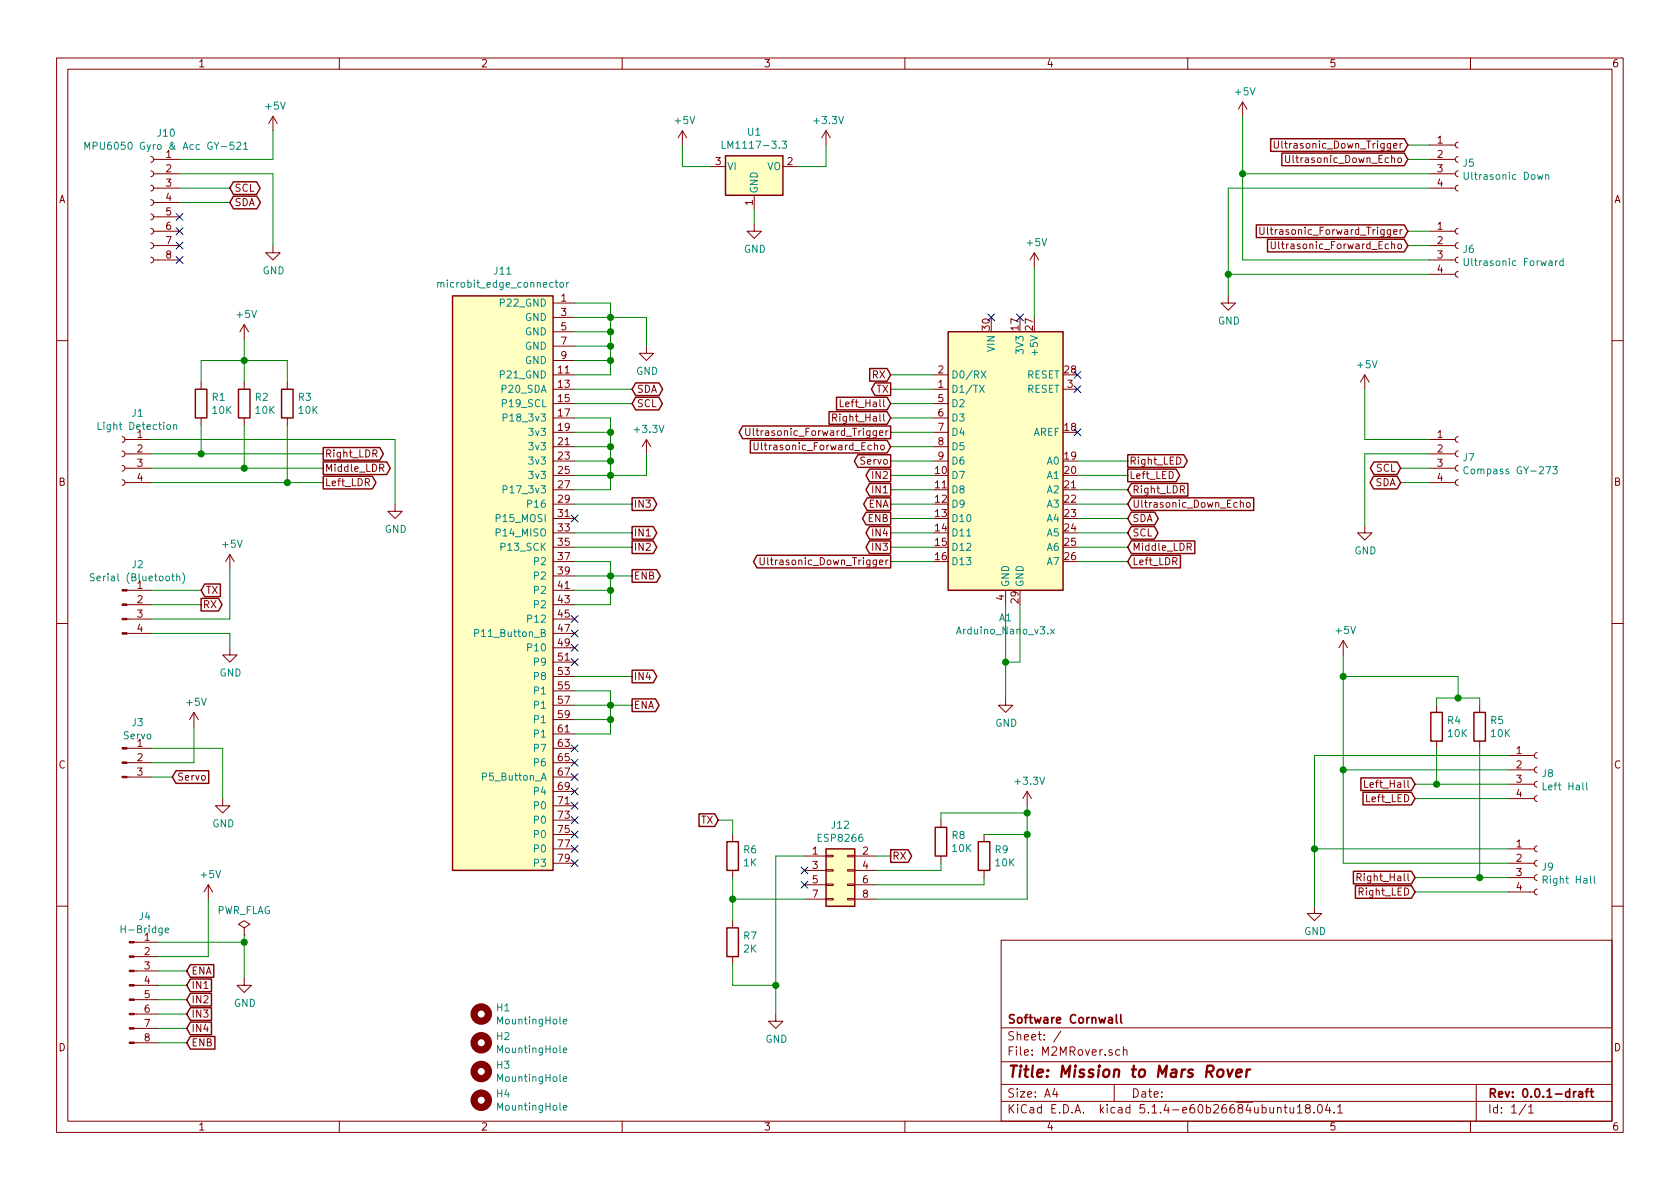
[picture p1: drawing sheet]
EESchema Schematic File Version 4
LIBS:M2MRover-cache
EELAYER 30 0
EELAYER END
$Descr A4 11693 8268
encoding utf-8
Sheet 1 1
Title "Mission to Mars Rover"
Date ""
Rev "0.0.1-draft"
Comp "Software Cornwall"
Comment1 ""
Comment2 ""
Comment3 ""
Comment4 ""
$EndDescr
$Comp
L MCU_Module:Arduino_Nano_v3.x A1
U 1 1
P 7000 3200
F 0 "A1" H 7000 2111 50  0000 C CNN
F 1 "Arduino_Nano_v3.x" H 7000 2020 50  0000 C CNN
F 2 "Module:Arduino_Nano" H 7150 2250 50  0001 L CNN
F 3 "http://www.mouser.com/pdfdocs/Gravitech_Arduino_Nano3_0.pdf" H 7000 2200 50  0001 C CNN
	1    7000 3200
	1    0    0    -1  
$EndComp
$Comp
L power:GND #PWR0101
U 1 1
P 7000 4850
F 0 "#PWR0101" H 7000 4600 50  0001 C CNN
F 1 "GND" H 7005 4677 50  0000 C CNN
F 2 "" H 7000 4850 50  0001 C CNN
F 3 "" H 7000 4850 50  0001 C CNN
	1    7000 4850
	1    0    0    -1  
$EndComp
Wire Wire Line
	7000 4200 7000 4600
Wire Wire Line
	7100 4200 7100 4600
Wire Wire Line
	7100 4600 7000 4600
Connection ~ 7000 4600
Wire Wire Line
	7000 4600 7000 4850
$Comp
L power:+5V #PWR0102
U 1 1
P 7200 1850
F 0 "#PWR0102" H 7200 1700 50  0001 C CNN
F 1 "+5V" H 7215 2023 50  0000 C CNN
F 2 "" H 7200 1850 50  0001 C CNN
F 3 "" H 7200 1850 50  0001 C CNN
	1    7200 1850
	1    0    0    -1  
$EndComp
Wire Wire Line
	7200 1850 7200 2200
$Comp
L power:GND #PWR0103
U 1 1
P 1600 4500
F 0 "#PWR0103" H 1600 4250 50  0001 C CNN
F 1 "GND" H 1605 4327 50  0000 C CNN
F 2 "" H 1600 4500 50  0001 C CNN
F 3 "" H 1600 4500 50  0001 C CNN
	1    1600 4500
	1    0    0    -1  
$EndComp
$Comp
L power:+5V #PWR0104
U 1 1
P 1600 3950
F 0 "#PWR0104" H 1600 3800 50  0001 C CNN
F 1 "+5V" H 1615 4123 50  0000 C CNN
F 2 "" H 1600 3950 50  0001 C CNN
F 3 "" H 1600 3950 50  0001 C CNN
	1    1600 3950
	1    0    0    -1  
$EndComp
Wire Wire Line
	1600 3950 1600 4300
Wire Wire Line
	1600 4300 1050 4300
Wire Wire Line
	1050 4400 1600 4400
Wire Wire Line
	1600 4400 1600 4500
$Comp
L Connector:Conn_01x03_Male J3
U 1 1
P 850 5300
F 0 "J3" H 958 5581 50  0000 C CNN
F 1 "Servo" H 958 5490 50  0000 C CNN
F 2 "Connector_PinHeader_2.54mm:PinHeader_1x03_P2.54mm_Vertical" H 850 5300 50  0001 C CNN
F 3 "~" H 850 5300 50  0001 C CNN
	1    850  5300
	1    0    0    -1  
$EndComp
$Comp
L Connector:Conn_01x04_Male J2
U 1 1
P 850 4200
F 0 "J2" H 958 4481 50  0000 C CNN
F 1 "Serial (Bluetooth)" H 958 4390 50  0000 C CNN
F 2 "Connector_PinHeader_2.54mm:PinHeader_1x04_P2.54mm_Vertical" H 850 4200 50  0001 C CNN
F 3 "~" H 850 4200 50  0001 C CNN
	1    850  4200
	1    0    0    -1  
$EndComp
$Comp
L power:GND #PWR0105
U 1 1
P 1550 5550
F 0 "#PWR0105" H 1550 5300 50  0001 C CNN
F 1 "GND" H 1555 5377 50  0000 C CNN
F 2 "" H 1550 5550 50  0001 C CNN
F 3 "" H 1550 5550 50  0001 C CNN
	1    1550 5550
	1    0    0    -1  
$EndComp
$Comp
L power:+5V #PWR0106
U 1 1
P 1350 5050
F 0 "#PWR0106" H 1350 4900 50  0001 C CNN
F 1 "+5V" H 1365 5223 50  0000 C CNN
F 2 "" H 1350 5050 50  0001 C CNN
F 3 "" H 1350 5050 50  0001 C CNN
	1    1350 5050
	1    0    0    -1  
$EndComp
Wire Wire Line
	1350 5050 1350 5300
Wire Wire Line
	1350 5300 1050 5300
Wire Wire Line
	1550 5550 1550 5200
Wire Wire Line
	1550 5200 1050 5200
$Comp
L Connector:Conn_01x04_Female J7
U 1 1
P 10150 3150
F 0 "J7" H 10178 3126 50  0000 L CNN
F 1 "Compass GY-273" H 10178 3035 50  0000 L CNN
F 2 "Connector_PinSocket_2.54mm:PinSocket_1x04_P2.54mm_Vertical" H 10150 3150 50  0001 C CNN
F 3 "~" H 10150 3150 50  0001 C CNN
	1    10150 3150
	1    0    0    -1  
$EndComp
$Comp
L power:GND #PWR0107
U 1 1
P 9500 3650
F 0 "#PWR0107" H 9500 3400 50  0001 C CNN
F 1 "GND" H 9505 3477 50  0000 C CNN
F 2 "" H 9500 3650 50  0001 C CNN
F 3 "" H 9500 3650 50  0001 C CNN
	1    9500 3650
	1    0    0    -1  
$EndComp
$Comp
L power:+5V #PWR0108
U 1 1
P 9500 2700
F 0 "#PWR0108" H 9500 2550 50  0001 C CNN
F 1 "+5V" H 9515 2873 50  0000 C CNN
F 2 "" H 9500 2700 50  0001 C CNN
F 3 "" H 9500 2700 50  0001 C CNN
	1    9500 2700
	1    0    0    -1  
$EndComp
Wire Wire Line
	9950 3050 9500 3050
Wire Wire Line
	9500 3050 9500 2700
Wire Wire Line
	9950 3150 9500 3150
Wire Wire Line
	9500 3150 9500 3650
Text GLabel 1300 6750 2    50   Input ~ 0
ENA
Text GLabel 1300 6850 2    50   Input ~ 0
IN1
Text GLabel 1300 6950 2    50   Input ~ 0
IN2
Text GLabel 1300 7050 2    50   Input ~ 0
IN3
Text GLabel 1300 7150 2    50   Input ~ 0
IN4
Text GLabel 1300 7250 2    50   Input ~ 0
ENB
Wire Wire Line
	1100 6750 1300 6750
Wire Wire Line
	1100 6850 1300 6850
Wire Wire Line
	1100 6950 1300 6950
Wire Wire Line
	1100 7050 1300 7050
Wire Wire Line
	1100 7150 1300 7150
Wire Wire Line
	1100 7250 1300 7250
Text GLabel 6200 3500 0    50   Output ~ 0
ENA
Text GLabel 6200 3400 0    50   Output ~ 0
IN1
Text GLabel 6200 3300 0    50   Output ~ 0
IN2
Text GLabel 6200 3800 0    50   Output ~ 0
IN3
Text GLabel 6200 3700 0    50   Output ~ 0
IN4
Text GLabel 6200 3600 0    50   Output ~ 0
ENB
Wire Wire Line
	6200 3800 6500 3800
Wire Wire Line
	6200 3700 6500 3700
Wire Wire Line
	6200 3600 6500 3600
Wire Wire Line
	6200 3500 6500 3500
Wire Wire Line
	6500 3400 6200 3400
Wire Wire Line
	6200 3300 6500 3300
Text GLabel 7850 3900 2    50   Input ~ 0
Left_LDR
Text GLabel 7850 3800 2    50   Input ~ 0
Middle_LDR
Text GLabel 7850 3400 2    50   Input ~ 0
Right_LDR
Wire Wire Line
	7500 3900 7850 3900
Wire Wire Line
	7500 3800 7850 3800
Text GLabel 7850 3600 2    50   BiDi ~ 0
SDA
Text GLabel 7850 3700 2    50   BiDi ~ 0
SCL
Text GLabel 9750 3350 0    50   BiDi ~ 0
SDA
Text GLabel 9750 3250 0    50   BiDi ~ 0
SCL
Wire Wire Line
	9750 3250 9950 3250
Wire Wire Line
	9750 3350 9950 3350
Wire Wire Line
	7500 3700 7850 3700
Wire Wire Line
	7500 3600 7850 3600
Wire Wire Line
	7500 3400 7850 3400
Text GLabel 6200 2800 0    50   Input ~ 0
Left_Hall
Text GLabel 6200 2900 0    50   Input ~ 0
Right_Hall
Wire Wire Line
	6200 2800 6500 2800
Wire Wire Line
	6200 2900 6500 2900
Text GLabel 1200 5400 2    50   Input ~ 0
Servo
Text GLabel 6200 3200 0    50   Output ~ 0
Servo
Wire Wire Line
	6200 3200 6500 3200
Wire Wire Line
	1050 5400 1200 5400
Text GLabel 6200 2700 0    50   Output ~ 0
TX
Text GLabel 6200 2600 0    50   Input ~ 0
RX
Text GLabel 1400 4100 2    50   Input ~ 0
TX
Text GLabel 1400 4200 2    50   Output ~ 0
RX
Wire Wire Line
	6200 2700 6500 2700
Wire Wire Line
	6200 2600 6500 2600
Wire Wire Line
	1050 4200 1400 4200
Wire Wire Line
	1050 4100 1400 4100
Text GLabel 6200 3900 0    50   Output ~ 0
Ultrasonic_Down_Trigger
Wire Wire Line
	6200 3900 6500 3900
Text GLabel 7850 3500 2    50   Input ~ 0
Ultrasonic_Down_Echo
Wire Wire Line
	7500 3500 7850 3500
Text GLabel 6200 3000 0    50   Output ~ 0
Ultrasonic_Forward_Trigger
Text GLabel 6200 3100 0    50   Input ~ 0
Ultrasonic_Forward_Echo
Wire Wire Line
	6200 3000 6500 3000
Wire Wire Line
	6200 3100 6500 3100
Text GLabel 7850 3200 2    50   Output ~ 0
Right_LED
Text GLabel 7850 3300 2    50   Output ~ 0
Left_LED
Wire Wire Line
	7500 3300 7850 3300
Wire Wire Line
	7500 3200 7850 3200
$Comp
L Connector:Conn_01x08_Male J4
U 1 1
P 900 6850
F 0 "J4" H 1008 7331 50  0000 C CNN
F 1 "H-Bridge" H 1008 7240 50  0000 C CNN
F 2 "Connector_PinHeader_2.54mm:PinHeader_1x08_P2.54mm_Vertical" H 900 6850 50  0001 C CNN
F 3 "~" H 900 6850 50  0001 C CNN
	1    900  6850
	1    0    0    -1  
$EndComp
$Comp
L power:+5V #PWR0109
U 1 1
P 1450 6250
F 0 "#PWR0109" H 1450 6100 50  0001 C CNN
F 1 "+5V" H 1465 6423 50  0000 C CNN
F 2 "" H 1450 6250 50  0001 C CNN
F 3 "" H 1450 6250 50  0001 C CNN
	1    1450 6250
	1    0    0    -1  
$EndComp
$Comp
L power:GND #PWR0110
U 1 1
P 1700 6800
F 0 "#PWR0110" H 1700 6550 50  0001 C CNN
F 1 "GND" H 1705 6627 50  0000 C CNN
F 2 "" H 1700 6800 50  0001 C CNN
F 3 "" H 1700 6800 50  0001 C CNN
	1    1700 6800
	1    0    0    -1  
$EndComp
Wire Wire Line
	1450 6250 1450 6650
Wire Wire Line
	1450 6650 1100 6650
Wire Wire Line
	1100 6550 1700 6550
Wire Wire Line
	1700 6550 1700 6800
$Comp
L Connector:Conn_01x04_Female J8
U 1 1
P 10700 5350
F 0 "J8" H 10728 5326 50  0000 L CNN
F 1 "Left Hall" H 10728 5235 50  0000 L CNN
F 2 "Connector_PinSocket_2.54mm:PinSocket_1x04_P2.54mm_Vertical" H 10700 5350 50  0001 C CNN
F 3 "~" H 10700 5350 50  0001 C CNN
	1    10700 5350
	1    0    0    -1  
$EndComp
$Comp
L Connector:Conn_01x04_Female J9
U 1 1
P 10700 6000
F 0 "J9" H 10728 5976 50  0000 L CNN
F 1 "Right Hall" H 10728 5885 50  0000 L CNN
F 2 "Connector_PinSocket_2.54mm:PinSocket_1x04_P2.54mm_Vertical" H 10700 6000 50  0001 C CNN
F 3 "~" H 10700 6000 50  0001 C CNN
	1    10700 6000
	1    0    0    -1  
$EndComp
$Comp
L power:+5V #PWR0111
U 1 1
P 9350 4550
F 0 "#PWR0111" H 9350 4400 50  0001 C CNN
F 1 "+5V" H 9365 4723 50  0000 C CNN
F 2 "" H 9350 4550 50  0001 C CNN
F 3 "" H 9350 4550 50  0001 C CNN
	1    9350 4550
	1    0    0    -1  
$EndComp
$Comp
L power:GND #PWR0112
U 1 1
P 9150 6300
F 0 "#PWR0112" H 9150 6050 50  0001 C CNN
F 1 "GND" H 9155 6127 50  0000 C CNN
F 2 "" H 9150 6300 50  0001 C CNN
F 3 "" H 9150 6300 50  0001 C CNN
	1    9150 6300
	1    0    0    -1  
$EndComp
Wire Wire Line
	10500 6000 9350 6000
Wire Wire Line
	9350 6000 9350 5350
Wire Wire Line
	10500 5350 9350 5350
Connection ~ 9350 5350
Wire Wire Line
	9350 5350 9350 4700
Text GLabel 9850 5450 0    50   Input ~ 0
Left_Hall
Text GLabel 9850 6100 0    50   Input ~ 0
Right_Hall
Wire Wire Line
	9850 5450 10000 5450
Wire Wire Line
	10500 6100 10300 6100
Text GLabel 9850 5550 0    50   Input ~ 0
Left_LED
Text GLabel 9850 6200 0    50   Input ~ 0
Right_LED
Wire Wire Line
	9850 5550 10500 5550
Wire Wire Line
	9850 6200 10500 6200
$Comp
L Connector:Conn_01x04_Female J5
U 1 1
P 10150 1100
F 0 "J5" H 10178 1076 50  0000 L CNN
F 1 "Ultrasonic Down" H 10178 985 50  0000 L CNN
F 2 "Connector_PinSocket_2.54mm:PinSocket_1x04_P2.54mm_Vertical" H 10150 1100 50  0001 C CNN
F 3 "~" H 10150 1100 50  0001 C CNN
	1    10150 1100
	1    0    0    -1  
$EndComp
$Comp
L Connector:Conn_01x04_Female J6
U 1 1
P 10150 1700
F 0 "J6" H 10178 1676 50  0000 L CNN
F 1 "Ultrasonic Forward" H 10178 1585 50  0000 L CNN
F 2 "Connector_PinSocket_2.54mm:PinSocket_1x04_P2.54mm_Vertical" H 10150 1700 50  0001 C CNN
F 3 "~" H 10150 1700 50  0001 C CNN
	1    10150 1700
	1    0    0    -1  
$EndComp
Text GLabel 9800 1000 0    50   Input ~ 0
Ultrasonic_Down_Trigger
Text GLabel 9800 1100 0    50   Input ~ 0
Ultrasonic_Down_Echo
Text GLabel 9800 1600 0    50   Input ~ 0
Ultrasonic_Forward_Trigger
Text GLabel 9800 1700 0    50   Input ~ 0
Ultrasonic_Forward_Echo
$Comp
L power:+5V #PWR0113
U 1 1
P 8650 800
F 0 "#PWR0113" H 8650 650 50  0001 C CNN
F 1 "+5V" H 8665 973 50  0000 C CNN
F 2 "" H 8650 800 50  0001 C CNN
F 3 "" H 8650 800 50  0001 C CNN
	1    8650 800 
	1    0    0    -1  
$EndComp
Wire Wire Line
	9950 1200 8650 1200
Wire Wire Line
	8650 1200 8650 800 
Wire Wire Line
	9950 1800 8650 1800
Wire Wire Line
	8650 1800 8650 1200
Connection ~ 8650 1200
Wire Wire Line
	9800 1000 9950 1000
Wire Wire Line
	9950 1100 9800 1100
Wire Wire Line
	9800 1600 9950 1600
Wire Wire Line
	9950 1700 9800 1700
$Comp
L power:GND #PWR0114
U 1 1
P 8550 2050
F 0 "#PWR0114" H 8550 1800 50  0001 C CNN
F 1 "GND" H 8555 1877 50  0000 C CNN
F 2 "" H 8550 2050 50  0001 C CNN
F 3 "" H 8550 2050 50  0001 C CNN
	1    8550 2050
	1    0    0    -1  
$EndComp
Wire Wire Line
	9950 1300 8550 1300
Wire Wire Line
	8550 1300 8550 1900
Wire Wire Line
	9950 1900 8550 1900
Connection ~ 8550 1900
Wire Wire Line
	8550 1900 8550 2050
$Comp
L Connector:Conn_01x04_Female J1
U 1 1
P 850 3150
F 0 "J1" H 742 3435 50  0000 C CNN
F 1 "Light Detection" H 742 3344 50  0000 C CNN
F 2 "Connector_PinSocket_2.54mm:PinSocket_1x04_P2.54mm_Vertical" H 850 3150 50  0001 C CNN
F 3 "~" H 850 3150 50  0001 C CNN
	1    850  3150
	-1   0    0    -1  
$EndComp
Text GLabel 2250 3150 2    50   Output ~ 0
Right_LDR
Text GLabel 2250 3250 2    50   Output ~ 0
Middle_LDR
Text GLabel 2250 3350 2    50   Output ~ 0
Left_LDR
$Comp
L power:GND #PWR0115
U 1 1
P 2750 3500
F 0 "#PWR0115" H 2750 3250 50  0001 C CNN
F 1 "GND" H 2755 3327 50  0000 C CNN
F 2 "" H 2750 3500 50  0001 C CNN
F 3 "" H 2750 3500 50  0001 C CNN
	1    2750 3500
	1    0    0    -1  
$EndComp
Wire Wire Line
	2750 3500 2750 3050
Wire Wire Line
	2750 3050 1050 3050
Wire Wire Line
	1050 3150 1400 3150
Wire Wire Line
	2250 3250 1700 3250
Wire Wire Line
	1050 3350 2000 3350
NoConn ~ 7500 3000
NoConn ~ 7500 2700
NoConn ~ 7500 2600
NoConn ~ 6900 2200
NoConn ~ 7100 2200
$Comp
L Connector:Conn_01x08_Female J10
U 1 1
P 1050 1400
F 0 "J10" H 942 1885 50  0000 C CNN
F 1 "MPU6050 Gyro & Acc GY-521" H 942 1794 50  0000 C CNN
F 2 "Connector_PinSocket_2.54mm:PinSocket_1x08_P2.54mm_Vertical" H 1050 1400 50  0001 C CNN
F 3 "~" H 1050 1400 50  0001 C CNN
	1    1050 1400
	-1   0    0    -1  
$EndComp
$Comp
L power:+5V #PWR01
U 1 1
P 1900 900
F 0 "#PWR01" H 1900 750 50  0001 C CNN
F 1 "+5V" H 1915 1073 50  0000 C CNN
F 2 "" H 1900 900 50  0001 C CNN
F 3 "" H 1900 900 50  0001 C CNN
	1    1900 900 
	1    0    0    -1  
$EndComp
$Comp
L power:GND #PWR02
U 1 1
P 1900 1700
F 0 "#PWR02" H 1900 1450 50  0001 C CNN
F 1 "GND" H 1905 1527 50  0000 C CNN
F 2 "" H 1900 1700 50  0001 C CNN
F 3 "" H 1900 1700 50  0001 C CNN
	1    1900 1700
	1    0    0    -1  
$EndComp
Text GLabel 1600 1300 2    50   BiDi ~ 0
SCL
Text GLabel 1600 1400 2    50   BiDi ~ 0
SDA
Wire Wire Line
	1250 1100 1900 1100
Wire Wire Line
	1900 1100 1900 900 
Wire Wire Line
	1250 1200 1900 1200
Wire Wire Line
	1900 1200 1900 1700
Wire Wire Line
	1600 1300 1250 1300
Wire Wire Line
	1250 1400 1600 1400
NoConn ~ 1250 1500
NoConn ~ 1250 1600
NoConn ~ 1250 1700
NoConn ~ 1250 1800
$Comp
L MCU_Module_Microbit:microbit_edge_connector J11
U 1 1
P 3500 3900
F 0 "J11" H 3500 5925 50  0000 C CNN
F 1 "microbit_edge_connector" H 3500 5834 50  0000 C CNN
F 2 "MCU_Module_Microbit:4UCON_17909_02x401.27mm_Vertical" H 3400 3800 50  0001 C CNN
F 3 "https://www.microbit.co.uk/device/pins" H 3400 3800 50  0001 C CNN
	1    3500 3900
	1    0    0    -1  
$EndComp
Wire Wire Line
	4000 2100 4250 2100
Wire Wire Line
	4250 2100 4250 2200
Wire Wire Line
	4250 2600 4000 2600
Wire Wire Line
	4000 2500 4250 2500
Connection ~ 4250 2500
Wire Wire Line
	4250 2500 4250 2600
Wire Wire Line
	4000 2400 4250 2400
Connection ~ 4250 2400
Wire Wire Line
	4250 2400 4250 2500
Wire Wire Line
	4000 2300 4250 2300
Connection ~ 4250 2300
Wire Wire Line
	4250 2300 4250 2400
Wire Wire Line
	4000 2200 4250 2200
Connection ~ 4250 2200
Wire Wire Line
	4250 2200 4250 2300
Wire Wire Line
	4000 2900 4250 2900
Wire Wire Line
	4250 2900 4250 3000
Wire Wire Line
	4250 3400 4000 3400
Wire Wire Line
	4000 3000 4250 3000
Connection ~ 4250 3000
Wire Wire Line
	4250 3000 4250 3100
Wire Wire Line
	4000 3100 4250 3100
Connection ~ 4250 3100
Wire Wire Line
	4250 3100 4250 3200
Wire Wire Line
	4000 3200 4250 3200
Connection ~ 4250 3200
Wire Wire Line
	4250 3200 4250 3300
Wire Wire Line
	4000 3300 4250 3300
Connection ~ 4250 3300
Wire Wire Line
	4250 3300 4250 3400
Wire Wire Line
	4000 3900 4250 3900
Wire Wire Line
	4250 3900 4250 4000
Wire Wire Line
	4250 4200 4000 4200
Wire Wire Line
	4000 4100 4250 4100
Connection ~ 4250 4100
Wire Wire Line
	4250 4100 4250 4200
Wire Wire Line
	4000 4000 4250 4000
Connection ~ 4250 4000
Wire Wire Line
	4250 4000 4250 4100
Wire Wire Line
	4000 4800 4250 4800
Wire Wire Line
	4250 4800 4250 4900
Wire Wire Line
	4250 5100 4000 5100
Wire Wire Line
	4000 4900 4250 4900
Connection ~ 4250 4900
Wire Wire Line
	4250 4900 4250 5000
Wire Wire Line
	4000 5000 4250 5000
Connection ~ 4250 5000
Wire Wire Line
	4250 5000 4250 5100
Text GLabel 4400 2700 2    50   BiDi ~ 0
SDA
Text GLabel 4400 2800 2    50   BiDi ~ 0
SCL
Wire Wire Line
	4000 2700 4400 2700
Wire Wire Line
	4000 2800 4400 2800
$Comp
L power:GND #PWR03
U 1 1
P 4500 2400
F 0 "#PWR03" H 4500 2150 50  0001 C CNN
F 1 "GND" H 4505 2227 50  0000 C CNN
F 2 "" H 4500 2400 50  0001 C CNN
F 3 "" H 4500 2400 50  0001 C CNN
	1    4500 2400
	1    0    0    -1  
$EndComp
$Comp
L power:+3.3V #PWR04
U 1 1
P 4500 3150
F 0 "#PWR04" H 4500 3000 50  0001 C CNN
F 1 "+3.3V" H 4515 3323 50  0000 C CNN
F 2 "" H 4500 3150 50  0001 C CNN
F 3 "" H 4500 3150 50  0001 C CNN
	1    4500 3150
	1    0    0    -1  
$EndComp
Wire Wire Line
	4500 2400 4500 2200
Wire Wire Line
	4500 2200 4250 2200
Wire Wire Line
	4500 3150 4500 3300
Wire Wire Line
	4500 3300 4250 3300
Text GLabel 4400 3700 2    50   Output ~ 0
IN1
Text GLabel 4400 3800 2    50   Output ~ 0
IN2
Text GLabel 4400 3500 2    50   Output ~ 0
IN3
Text GLabel 4400 4700 2    50   Output ~ 0
IN4
Text GLabel 4400 4900 2    50   Output ~ 0
ENA
Text GLabel 4400 4000 2    50   Output ~ 0
ENB
NoConn ~ 4000 4300
NoConn ~ 4000 4400
NoConn ~ 4000 4500
NoConn ~ 4000 4600
NoConn ~ 4000 5200
NoConn ~ 4000 5300
NoConn ~ 4000 5400
NoConn ~ 4000 5500
NoConn ~ 4000 6000
NoConn ~ 4000 5600
NoConn ~ 4000 5700
NoConn ~ 4000 5800
NoConn ~ 4000 5900
$Comp
L Device:R R1
U 1 1
P 1400 2800
F 0 "R1" H 1470 2846 50  0000 L CNN
F 1 "10K" H 1470 2755 50  0000 L CNN
F 2 "" V 1330 2800 50  0001 C CNN
F 3 "~" H 1400 2800 50  0001 C CNN
	1    1400 2800
	1    0    0    -1  
$EndComp
$Comp
L Device:R R2
U 1 1
P 1700 2800
F 0 "R2" H 1770 2846 50  0000 L CNN
F 1 "10K" H 1770 2755 50  0000 L CNN
F 2 "" V 1630 2800 50  0001 C CNN
F 3 "~" H 1700 2800 50  0001 C CNN
	1    1700 2800
	1    0    0    -1  
$EndComp
$Comp
L Device:R R3
U 1 1
P 2000 2800
F 0 "R3" H 2070 2846 50  0000 L CNN
F 1 "10K" H 2070 2755 50  0000 L CNN
F 2 "" V 1930 2800 50  0001 C CNN
F 3 "~" H 2000 2800 50  0001 C CNN
	1    2000 2800
	1    0    0    -1  
$EndComp
Wire Wire Line
	2000 2950 2000 3350
Connection ~ 2000 3350
Wire Wire Line
	2000 3350 2250 3350
Wire Wire Line
	1700 2950 1700 3250
Connection ~ 1700 3250
Wire Wire Line
	1700 3250 1050 3250
Wire Wire Line
	1400 2950 1400 3150
Connection ~ 1400 3150
Wire Wire Line
	1400 3150 2250 3150
$Comp
L power:+5V #PWR05
U 1 1
P 1700 2350
F 0 "#PWR05" H 1700 2200 50  0001 C CNN
F 1 "+5V" H 1715 2523 50  0000 C CNN
F 2 "" H 1700 2350 50  0001 C CNN
F 3 "" H 1700 2350 50  0001 C CNN
	1    1700 2350
	1    0    0    -1  
$EndComp
Wire Wire Line
	1400 2650 1400 2500
Wire Wire Line
	1400 2500 1700 2500
Wire Wire Line
	2000 2500 2000 2650
Wire Wire Line
	1700 2650 1700 2500
Connection ~ 1700 2500
Wire Wire Line
	1700 2500 2000 2500
Wire Wire Line
	1700 2500 1700 2350
$Comp
L Device:R R4
U 1 1
P 10000 5050
F 0 "R4" H 10070 5096 50  0000 L CNN
F 1 "10K" H 10070 5005 50  0000 L CNN
F 2 "" V 9930 5050 50  0001 C CNN
F 3 "~" H 10000 5050 50  0001 C CNN
	1    10000 5050
	1    0    0    -1  
$EndComp
$Comp
L Device:R R5
U 1 1
P 10300 5050
F 0 "R5" H 10370 5096 50  0000 L CNN
F 1 "10K" H 10370 5005 50  0000 L CNN
F 2 "" V 10230 5050 50  0001 C CNN
F 3 "~" H 10300 5050 50  0001 C CNN
	1    10300 5050
	1    0    0    -1  
$EndComp
Wire Wire Line
	10000 5200 10000 5450
Connection ~ 10000 5450
Wire Wire Line
	10000 5450 10500 5450
Wire Wire Line
	10300 5200 10300 6100
Connection ~ 10300 6100
Wire Wire Line
	10300 6100 9850 6100
Wire Wire Line
	10300 4900 10300 4850
Wire Wire Line
	10300 4850 10150 4850
Wire Wire Line
	10000 4850 10000 4900
Wire Wire Line
	10150 4850 10150 4700
Wire Wire Line
	10150 4700 9350 4700
Connection ~ 10150 4850
Wire Wire Line
	10150 4850 10000 4850
Connection ~ 9350 4700
Wire Wire Line
	9350 4700 9350 4550
Wire Wire Line
	9150 5900 9150 6300
Wire Wire Line
	10500 5900 9150 5900
Connection ~ 9150 5900
Wire Wire Line
	10500 5250 9150 5250
Wire Wire Line
	9150 5250 9150 5900
$Comp
L Regulator_Linear:LM1117-3.3 U1
U 1 1
P 5250 1150
F 0 "U1" H 5250 1392 50  0000 C CNN
F 1 "LM1117-3.3" H 5250 1301 50  0000 C CNN
F 2 "Package_TO_SOT_THT:TO-220-3_Vertical" H 5250 1150 50  0001 C CNN
F 3 "http://www.ti.com/lit/ds/symlink/lm1117.pdf" H 5250 1150 50  0001 C CNN
	1    5250 1150
	1    0    0    -1  
$EndComp
$Comp
L power:+5V #PWR06
U 1 1
P 4750 1000
F 0 "#PWR06" H 4750 850 50  0001 C CNN
F 1 "+5V" H 4765 1173 50  0000 C CNN
F 2 "" H 4750 1000 50  0001 C CNN
F 3 "" H 4750 1000 50  0001 C CNN
	1    4750 1000
	1    0    0    -1  
$EndComp
$Comp
L power:+3.3V #PWR08
U 1 1
P 5750 1000
F 0 "#PWR08" H 5750 850 50  0001 C CNN
F 1 "+3.3V" H 5765 1173 50  0000 C CNN
F 2 "" H 5750 1000 50  0001 C CNN
F 3 "" H 5750 1000 50  0001 C CNN
	1    5750 1000
	1    0    0    -1  
$EndComp
$Comp
L power:GND #PWR07
U 1 1
P 5250 1550
F 0 "#PWR07" H 5250 1300 50  0001 C CNN
F 1 "GND" H 5255 1377 50  0000 C CNN
F 2 "" H 5250 1550 50  0001 C CNN
F 3 "" H 5250 1550 50  0001 C CNN
	1    5250 1550
	1    0    0    -1  
$EndComp
Wire Wire Line
	4750 1000 4750 1150
Wire Wire Line
	4750 1150 4950 1150
Wire Wire Line
	5550 1150 5750 1150
Wire Wire Line
	5750 1150 5750 1000
Wire Wire Line
	5250 1450 5250 1550
Wire Wire Line
	4000 3500 4400 3500
Wire Wire Line
	4000 3700 4400 3700
Wire Wire Line
	4000 3800 4400 3800
Wire Wire Line
	4250 4000 4400 4000
Wire Wire Line
	4000 4700 4400 4700
Wire Wire Line
	4250 4900 4400 4900
NoConn ~ 4000 3600
$Comp
L power:PWR_FLAG #FLG0101
U 1 1
P 1700 6500
F 0 "#FLG0101" H 1700 6575 50  0001 C CNN
F 1 "PWR_FLAG" H 1700 6673 50  0000 C CNN
F 2 "" H 1700 6500 50  0001 C CNN
F 3 "~" H 1700 6500 50  0001 C CNN
	1    1700 6500
	1    0    0    -1  
$EndComp
Connection ~ 1700 6550
Wire Wire Line
	1700 6550 1700 6500
$Comp
L Mechanical:MountingHole H1
U 1 1
P 3350 7050
F 0 "H1" H 3450 7096 50  0000 L CNN
F 1 "MountingHole" H 3450 7005 50  0000 L CNN
F 2 "MountingHole:MountingHole_4.3mm_M4_Pad" H 3350 7050 50  0001 C CNN
F 3 "~" H 3350 7050 50  0001 C CNN
	1    3350 7050
	1    0    0    -1  
$EndComp
$Comp
L Mechanical:MountingHole H2
U 1 1
P 3350 7250
F 0 "H2" H 3450 7296 50  0000 L CNN
F 1 "MountingHole" H 3450 7205 50  0000 L CNN
F 2 "MountingHole:MountingHole_4.3mm_M4_Pad" H 3350 7250 50  0001 C CNN
F 3 "~" H 3350 7250 50  0001 C CNN
	1    3350 7250
	1    0    0    -1  
$EndComp
$Comp
L Mechanical:MountingHole H3
U 1 1
P 3350 7450
F 0 "H3" H 3450 7496 50  0000 L CNN
F 1 "MountingHole" H 3450 7405 50  0000 L CNN
F 2 "MountingHole:MountingHole_4.3mm_M4_Pad" H 3350 7450 50  0001 C CNN
F 3 "~" H 3350 7450 50  0001 C CNN
	1    3350 7450
	1    0    0    -1  
$EndComp
$Comp
L Mechanical:MountingHole H4
U 1 1
P 3350 7650
F 0 "H4" H 3450 7696 50  0000 L CNN
F 1 "MountingHole" H 3450 7605 50  0000 L CNN
F 2 "MountingHole:MountingHole_4.3mm_M4_Pad" H 3350 7650 50  0001 C CNN
F 3 "~" H 3350 7650 50  0001 C CNN
	1    3350 7650
	1    0    0    -1  
$EndComp
$Comp
L Connector_Generic:Conn_02x04_Odd_Even J12
U 1 1
P 5800 6050
F 0 "J12" H 5850 6367 50  0000 C CNN
F 1 "ESP8266" H 5850 6276 50  0000 C CNN
F 2 "Connector_PinSocket_2.54mm:PinSocket_2x04_P2.54mm_Vertical" H 5800 6050 50  0001 C CNN
F 3 "~" H 5800 6050 50  0001 C CNN
	1    5800 6050
	1    0    0    -1  
$EndComp
$Comp
L power:+3.3V #PWR010
U 1 1
P 7150 5600
F 0 "#PWR010" H 7150 5450 50  0001 C CNN
F 1 "+3.3V" H 7165 5773 50  0000 C CNN
F 2 "" H 7150 5600 50  0001 C CNN
F 3 "" H 7150 5600 50  0001 C CNN
	1    7150 5600
	1    0    0    -1  
$EndComp
$Comp
L power:GND #PWR09
U 1 1
P 5400 7050
F 0 "#PWR09" H 5400 6800 50  0001 C CNN
F 1 "GND" H 5405 6877 50  0000 C CNN
F 2 "" H 5400 7050 50  0001 C CNN
F 3 "" H 5400 7050 50  0001 C CNN
	1    5400 7050
	1    0    0    -1  
$EndComp
Wire Wire Line
	5600 5950 5400 5950
Wire Wire Line
	5400 5950 5400 6850
Wire Wire Line
	6100 6250 7150 6250
$Comp
L Device:R R9
U 1 1
P 6850 5950
F 0 "R9" H 6920 5996 50  0000 L CNN
F 1 "10K" H 6920 5905 50  0000 L CNN
F 2 "" V 6780 5950 50  0001 C CNN
F 3 "~" H 6850 5950 50  0001 C CNN
	1    6850 5950
	1    0    0    -1  
$EndComp
$Comp
L Device:R R8
U 1 1
P 6550 5850
F 0 "R8" H 6620 5896 50  0000 L CNN
F 1 "10K" H 6620 5805 50  0000 L CNN
F 2 "" V 6480 5850 50  0001 C CNN
F 3 "~" H 6550 5850 50  0001 C CNN
	1    6550 5850
	1    0    0    -1  
$EndComp
Wire Wire Line
	6550 5700 6550 5650
Wire Wire Line
	6550 5650 7150 5650
Connection ~ 7150 5650
Wire Wire Line
	7150 5650 7150 5600
Wire Wire Line
	7150 5650 7150 5800
Wire Wire Line
	6850 5800 7150 5800
Connection ~ 7150 5800
Wire Wire Line
	7150 5800 7150 6250
Wire Wire Line
	6100 6050 6550 6050
Wire Wire Line
	6550 6050 6550 6000
Wire Wire Line
	6100 6150 6850 6150
Wire Wire Line
	6850 6150 6850 6100
$Comp
L Device:R R6
U 1 1
P 5100 5950
F 0 "R6" H 5170 5996 50  0000 L CNN
F 1 "1K" H 5170 5905 50  0000 L CNN
F 2 "" V 5030 5950 50  0001 C CNN
F 3 "~" H 5100 5950 50  0001 C CNN
	1    5100 5950
	1    0    0    -1  
$EndComp
$Comp
L Device:R R7
U 1 1
P 5100 6550
F 0 "R7" H 5170 6596 50  0000 L CNN
F 1 "2K" H 5170 6505 50  0000 L CNN
F 2 "" V 5030 6550 50  0001 C CNN
F 3 "~" H 5100 6550 50  0001 C CNN
	1    5100 6550
	1    0    0    -1  
$EndComp
Text GLabel 5000 5700 0    50   Input ~ 0
TX
Wire Wire Line
	5000 5700 5100 5700
Wire Wire Line
	5100 5700 5100 5800
Wire Wire Line
	5100 6700 5100 6850
Wire Wire Line
	5100 6850 5400 6850
Connection ~ 5400 6850
Wire Wire Line
	5400 6850 5400 7050
Wire Wire Line
	5100 6100 5100 6250
Wire Wire Line
	5600 6250 5100 6250
Connection ~ 5100 6250
Wire Wire Line
	5100 6250 5100 6400
Text GLabel 6200 5950 2    50   Output ~ 0
RX
Wire Wire Line
	6100 5950 6200 5950
NoConn ~ 5600 6050
NoConn ~ 5600 6150
$EndSCHEMATC
